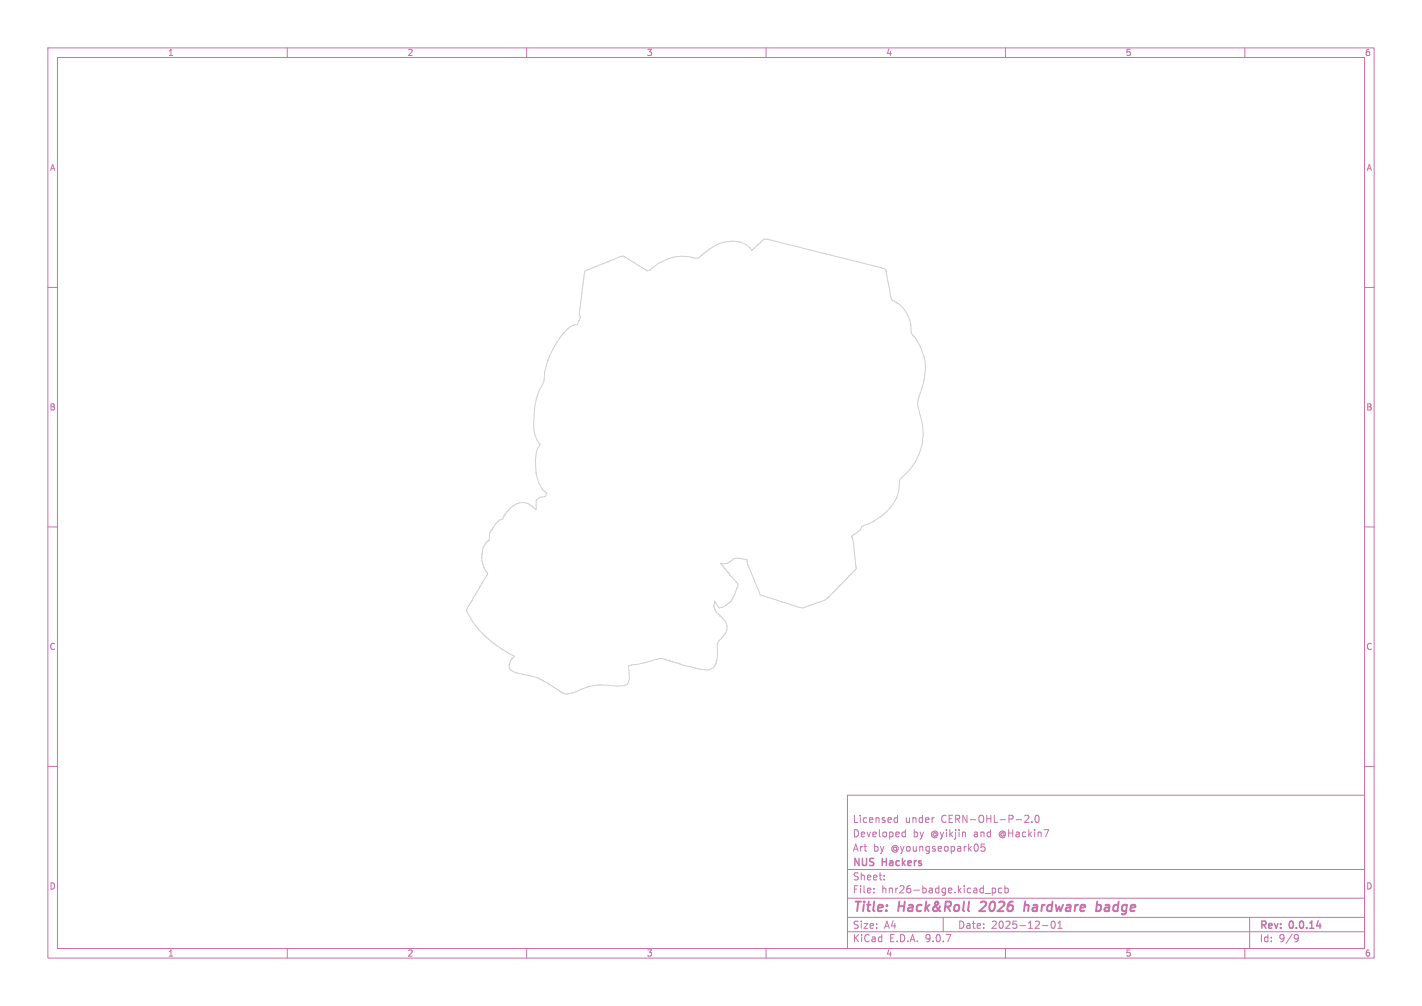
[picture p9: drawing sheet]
<svg xmlns="http://www.w3.org/2000/svg" width="297mm" height="210mm" viewBox="0 0 297 210" stroke-linecap="round" stroke-linejoin="round" font-family="sans-serif">
<g fill="none" stroke="#c872ab" stroke-width=".21">
<path d="M10 10h277v190h-277zM12 12h273v186h-273zM60 10v2M110 10v2M160 10v2M210 10v2M260 10v2M10 60h2M285 60h2M10 110h2M285 110h2M10 160h2"/>
<path d="M177 166h108v32h-108zM186.9 171.6h.6M186.9 170.8h.6M187.5 170.2v1.5M188.5 174.6h.6M188.5 173.8h.6M189.1 173.2v1.5M195 170.7h.1M205.7 176.2h-.7l-.1 .7 .2-.1h.5l.1 .3v.5l-.2 .1-.6-.1M214 170.3l.6-.1 .3 .4-.9 1.1h.9M215.5 171.6v.1M216.3 170.3l.2-.1a.8 .8 0 0 1 .5 .7 .8 .8 0 0 1-.5 .8l-.2-.1-.1-.5z"/>
<path d="M285 160h2M60 198v2M110 198v2M160 198v2M177 194.5h108M177 191.5h108M177 187.5h108M177 181.5h108M182.5 186.3v.1M182.5 185.5v.1M184.7 183.6v.1M184.7 182.8v.1"/>
<path d="M197 191.5v3M205.7 186.5h1.2M207.2 185.4v1.5M207.2 185.5l.5-.1 .3 .3-.2 .6h-.6M209.2 185.5l-.4-.1-.3 .3 .2 .6h.5M209.9 185.5l.4-.1 .3 .3-.1 .6h-.6M209.9 184.9v1.5M210 198v2M217.7 193.2h1.2M219.7 192.4l.2-.1a.8 .8 0 0 1 .5 .7 .8 .8 0 0 1-.5 .8 1 1 0 0 1-.2-1.4zM221 193.8h.8M221 192.7l.4-.4v1.5"/>
<path d="M260 198v2M261 191.5v6.5M270.6 195.1l.5 .1a.99 .99 0 0 1-.4 1.4h-.2M271.2 195.7l-.3 .3h-.3"/>
</g>
<path d="M275 193.3h.9" fill="none" stroke="#c872ab" stroke-width=".3"/>
<path d="M205.8 189.1l-1.3 1.1h1.3M214.1 188.2l-.2 2M214.8 189l-.5-.1-.3 .2M214.9 189.2l-.2 1M229.1 189h.7l.2 .3-.1 .5a.66 .66 0 0 1-1 .3M229.2 188.2l-.3 2" fill="none" stroke="#c872ab" stroke-width=".4"/>
<path d="M122.2 56.6l7.1-2.9a1.12 1.12 0 0 1 1.5 .1l4.3 2.7 .6-.1a9.4 9.4 0 0 1 9.7-2.5h.5l2.1-1.7a9.2 9.2 0 0 1 3.2-1.6 5.5 5.5 0 0 1 5.5 1.2l.3 .5 .2-.1 2.3-2.3h.6l24.1 6 .8 .3 1.1 6.1 .2 .4 1.2 .6a6 6 0 0 1 2.5 3.4l.2 1a3.7 3.7 0 0 0 .4 2.3l.9 1.1a10.2 10.2 0 0 1 1.4 8.4l-.5 1.9a5.9 5.9 0 0 0-.2 5.5 11.8 11.8 0 0 1-4.1 13l-.2 .5-.1 .7a8.8 8.8 0 0 1-3.9 6.8l-2.5 1.5-1.4 .5a2.47 2.47 0 0 1-1.5 1.6l-.6 .4 .3 1.4 .6 5.4-6 6.1a2.5 2.5 0 0 1-1.8 .9l-3.3 1.2h-.6l-8-2.6-.3-.2-1.4-3.2a11.9 11.9 0 0 1-1.4-3.8v-.3l-1.9-.3-.8 .1-.6 .5a2.45 2.45 0 0 1-2.3 .5l1.9 2.1 .1 .4h.2l1.5 1.7-.1 .9-.7 1.7a4 4 0 0 1-3.1 2.5l-1-1.4-.1 1.1 .1 .6 1.1 1.4a2.61 2.61 0 0 1 .7 4.4 2.67 2.67 0 0 0-1.2 1.7l.1 1.9-.3 1.6a2.06 2.06 0 0 1-2 1.7l-2.4-.4-2.5-.6-.7-.3v-.1l-1.6-.4-.5-.1a3.3 3.3 0 0 0-2.5-.4 31.5 31.5 0 0 1-6.1 1.3l.2 2.6-.2 .8-.3 .6-.5 .2-1.6 .1-4.3-.2a9.3 9.3 0 0 0-4.3 1.4l-.7 .3a3.1 3.1 0 0 1-2 0l-3.1-2.1-1.9-1-3.5-.9a3.7 3.7 0 0 1-2.7-1.2l-.1-.8 .3-.6 .2-.5 .6-.5-.1-.2-1.4-.7-2.4-1.6-3.1-2.8a17.2 17.2 0 0 1-3-4.2l.7-1.6 .3-.3 .5-1 2.9-4.7 .1-.4-.5-.4-.6-1.4-.2-.7 .1-1.5a3.7 3.7 0 0 1 1.4-2.8l.3-1.8 .4-.4a3.5 3.5 0 0 1 2.2-2.2l.3-.9 .8-.8a3.2 3.2 0 0 1 4.6-1.2l1.3 .8v-1a1.22 1.22 0 0 1 1.2-1.5l.7-.2 .3-.7-.4-.3a9 9 0 0 1-2-6.6 6.3 6.3 0 0 1 .9-3.3l-.6-1a7.1 7.1 0 0 1-.6-3.7 14.6 14.6 0 0 1 2-8.2 16.2 16.2 0 0 1 1.9-6.8l1.8-2.8 1.3-1.5a3.2 3.2 0 0 1 2.1-1l.7-1.6-.3-.2 .1-1z" fill="none" stroke="#d0d2cd" stroke-width=".21"/>
<g font-size="2.8" fill="#c872ab">
<text x="178" y="190.9">Title:</text>
<text x="187.7" y="190.9">Hack&amp;Roll</text>
<text x="205.6" y="190.9">2026</text>
<text x="215.5" y="190.9">hardware</text>
<text x="231.4" y="190.9">badge</text>
</g>
<g font-size="2.1" fill="#c872ab">
<text x="178" y="172">Licensed</text>
<text x="189" y="172">under</text>
<text x="196.6" y="172">CERN-OHL-P-2.0</text>
<text x="178" y="178">Art</text>
<text x="178" y="175">Developed</text>
<text x="182.4" y="178">by</text>
<text x="186.2" y="178">@youngseopark05</text>
<text x="190.7" y="175">by</text>
<text x="194.4" y="175">@yikjin</text>
<text x="203.5" y="175">and</text>
<text x="208.9" y="175">@Hackin7</text>
<text x="178" y="184">Sheet:</text>
<text x="178" y="181.2">NUS</text>
<text x="184.3" y="181.2">Hackers</text>
<text x="178" y="186.7">File:</text>
<text x="184.1" y="186.7">hnr26-badge.kicad_pcb</text>
<text x="178" y="196.9">KiCad</text>
<text x="178" y="194.1">Size:</text>
<text x="184.7" y="194.1">A4</text>
<text x="185.7" y="196.9">E.D.A.</text>
<text x="193.3" y="196.9">9.0.7</text>
<text x="200" y="194.1">Date:</text>
<text x="207" y="194.1">2025-12-01</text>
<text x="263" y="194.3">Rev:</text>
<text x="263" y="196.9">Id:</text>
<text x="267.1" y="196.9">9/9</text>
<text x="269.4" y="194.3">0.0.14</text>
</g>
<g font-size="1.8" fill="#c872ab">
<text x="35" y="11.9">1</text>
<text x="85" y="11.9">2</text>
<text x="135" y="11.9">3</text>
<text x="185" y="11.9">4</text>
<text x="235" y="11.9">5</text>
<text x="285" y="11.9">6</text>
<text x="10.3" y="35.9">A</text>
<text x="285.4" y="35.9">A</text>
<text x="10.3" y="85.9">B</text>
<text x="285.3" y="85.9">B</text>
<text x="10.3" y="135.9">C</text>
<text x="285.3" y="135.9">C</text>
<text x="10.3" y="185.9">D</text>
<text x="285.3" y="185.9">D</text>
<text x="35" y="199.9">1</text>
<text x="85" y="199.9">2</text>
<text x="135" y="199.9">3</text>
<text x="185" y="199.9">4</text>
<text x="235" y="199.9">5</text>
<text x="285" y="199.9">6</text>
</g>
</svg>
